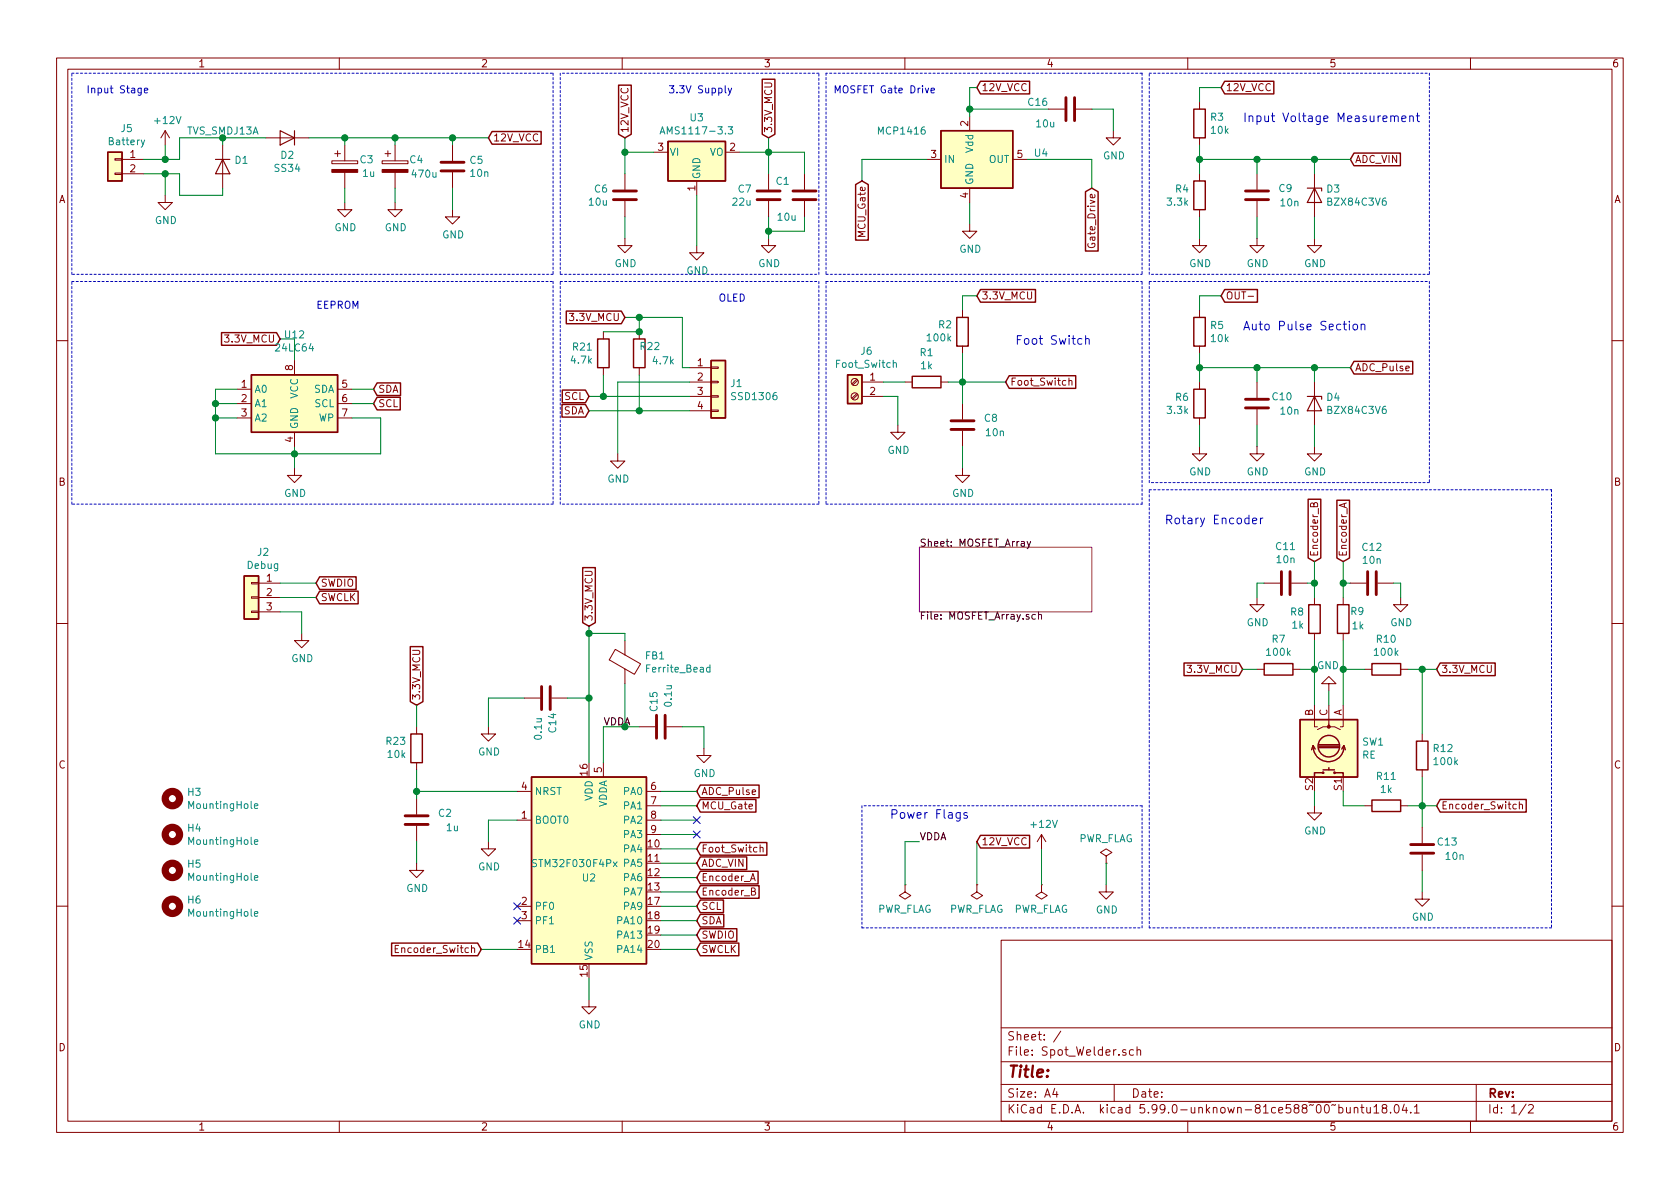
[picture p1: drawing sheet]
EESchema Schematic File Version 5
EELAYER 30 0
EELAYER END
$Descr A4 11693 8268
encoding utf-8
Sheet 1 2
Title ""
Date ""
Rev ""
Comp ""
Comment1 ""
Comment2 ""
Comment3 ""
Comment4 ""
Comment5 ""
Comment6 ""
Comment7 ""
Comment8 ""
Comment9 ""
$EndDescr
$Comp
L MCU_ST_STM32F0:STM32F030F4Px U2
U 1 1
P 4100 6000
F 0 "U2" H 4100 5900 50  0000 C CNN
F 1 "STM32F030F4Px" H 4000 6000 50  0000 C CNN
F 2 "Package_SO:TSSOP-20_4.4x6.5mm_P0.65mm" H 3700 5300 50  0001 R CNN
F 3 "http://www.st.com/st-web-ui/static/active/en/resource/technical/document/datasheet/DM00088500.pdf" H 4100 6000 50  0001 C CNN
	1    4100 6000
	1    0    0    -1  
$EndComp
$Comp
L Connector_Generic:Conn_01x02 J5
U 1 1
P 800 1100
F 0 "J5" H 718 1317 50  0000 C CNN
F 1 "Battery" H 718 1226 50  0000 C CNN
F 2 "Connector_Molex:Molex_KK-254_AE-6410-02A_1x02_P2.54mm_Vertical" H 800 1100 50  0001 C CNN
F 3 "~" H 800 1100 50  0001 C CNN
	1    800  1100
	-1   0    0    -1  
$EndComp
$Comp
L power:GND #PWR02
U 1 1
P 1150 1350
F 0 "#PWR02" H 1150 1100 50  0001 C CNN
F 1 "GND" H 1155 1177 50  0000 C CNN
F 2 "" H 1150 1350 50  0001 C CNN
F 3 "" H 1150 1350 50  0001 C CNN
	1    1150 1350
	1    0    0    -1  
$EndComp
Wire Wire Line
	1150 1350 1150 1200
Wire Wire Line
	1150 1200 1000 1200
$Comp
L power:+12V #PWR01
U 1 1
P 1150 1000
F 0 "#PWR01" H 1150 850 50  0001 C CNN
F 1 "+12V" H 1165 1173 50  0000 C CNN
F 2 "" H 1150 1000 50  0001 C CNN
F 3 "" H 1150 1000 50  0001 C CNN
	1    1150 1000
	1    0    0    -1  
$EndComp
Wire Wire Line
	1150 1000 1150 1100
Wire Wire Line
	1150 1100 1000 1100
$Comp
L Device:D D1
U 1 1
P 1550 1150
F 0 "D1" V 1504 1229 50  0000 L CNN
F 1 "TVS_SMDJ13A" V 1300 900 50  0000 L CNN
F 2 "Diode_SMD:D_SMC" H 1550 1150 50  0001 C CNN
F 3 "~" H 1550 1150 50  0001 C CNN
	1    1550 1150
	0    1    1    0   
$EndComp
Wire Wire Line
	1550 1000 1550 950 
Wire Wire Line
	1550 950  1250 950 
Wire Wire Line
	1250 950  1250 1100
Wire Wire Line
	1250 1100 1150 1100
Connection ~ 1150 1100
Wire Wire Line
	1550 1300 1550 1350
Wire Wire Line
	1550 1350 1250 1350
Wire Wire Line
	1250 1350 1250 1200
Wire Wire Line
	1250 1200 1150 1200
Connection ~ 1150 1200
$Comp
L Device:D D2
U 1 1
P 2000 950
F 0 "D2" H 2000 1074 50  0000 C CNN
F 1 "SS34" H 2000 1165 50  0000 C CNN
F 2 "Diode_SMD:D_SMA" H 2000 950 50  0001 C CNN
F 3 "~" H 2000 950 50  0001 C CNN
	1    2000 950 
	-1   0    0    1   
$EndComp
Wire Wire Line
	1850 950  1550 950 
Connection ~ 1550 950 
$Comp
L Device:CP C3
U 1 1
P 2400 1150
F 0 "C3" H 2500 1200 50  0000 L CNN
F 1 "1u" H 2518 1105 50  0000 L CNN
F 2 "Capacitor_SMD:C_0603_1608Metric" H 2438 1000 50  0001 C CNN
F 3 "~" H 2400 1150 50  0001 C CNN
	1    2400 1150
	1    0    0    -1  
$EndComp
$Comp
L Device:CP C4
U 1 1
P 2750 1150
F 0 "C4" H 2950 1200 50  0000 R CNN
F 1 "470u" H 3050 1100 50  0000 R CNN
F 2 "Capacitor_THT:CP_Radial_D10.0mm_P5.00mm" H 2788 1000 50  0001 C CNN
F 3 "~" H 2750 1150 50  0001 C CNN
	1    2750 1150
	1    0    0    -1  
$EndComp
Wire Wire Line
	2400 1000 2400 950 
Wire Wire Line
	2400 950  2150 950 
Wire Wire Line
	2750 1000 2750 950 
Wire Wire Line
	2750 950  2400 950 
Connection ~ 2400 950 
$Comp
L power:GND #PWR03
U 1 1
P 2400 1400
F 0 "#PWR03" H 2400 1150 50  0001 C CNN
F 1 "GND" H 2405 1227 50  0000 C CNN
F 2 "" H 2400 1400 50  0001 C CNN
F 3 "" H 2400 1400 50  0001 C CNN
	1    2400 1400
	1    0    0    -1  
$EndComp
$Comp
L power:GND #PWR04
U 1 1
P 2750 1400
F 0 "#PWR04" H 2750 1150 50  0001 C CNN
F 1 "GND" H 2755 1227 50  0000 C CNN
F 2 "" H 2750 1400 50  0001 C CNN
F 3 "" H 2750 1400 50  0001 C CNN
	1    2750 1400
	1    0    0    -1  
$EndComp
Wire Wire Line
	2750 1400 2750 1300
Wire Wire Line
	2400 1300 2400 1400
Text GLabel 3400 950  2    50   Input ~ 0
12V_VCC
Wire Wire Line
	3400 950  3150 950 
Connection ~ 2750 950 
$Comp
L Device:C C5
U 1 1
P 3150 1150
F 0 "C5" H 3265 1196 50  0000 L CNN
F 1 "10n" H 3265 1105 50  0000 L CNN
F 2 "Capacitor_SMD:C_0603_1608Metric" H 3188 1000 50  0001 C CNN
F 3 "~" H 3150 1150 50  0001 C CNN
	1    3150 1150
	1    0    0    -1  
$EndComp
$Comp
L power:GND #PWR05
U 1 1
P 3150 1450
F 0 "#PWR05" H 3150 1200 50  0001 C CNN
F 1 "GND" H 3155 1277 50  0000 C CNN
F 2 "" H 3150 1450 50  0001 C CNN
F 3 "" H 3150 1450 50  0001 C CNN
	1    3150 1450
	1    0    0    -1  
$EndComp
Wire Wire Line
	3150 1450 3150 1300
Wire Wire Line
	3150 1000 3150 950 
Connection ~ 3150 950 
Wire Wire Line
	3150 950  2750 950 
Wire Notes Line
	500  500  3850 500 
Wire Notes Line
	3850 500  3850 1900
Wire Notes Line
	3850 1900 500  1900
Wire Notes Line
	500  1900 500  500 
$Comp
L Regulator_Linear:AMS1117-3.3 U3
U 1 1
P 4850 1050
F 0 "U3" H 4850 1292 50  0000 C CNN
F 1 "AMS1117-3.3" H 4850 1201 50  0000 C CNN
F 2 "Package_TO_SOT_SMD:SOT-223-3_TabPin2" H 4850 1250 50  0001 C CNN
F 3 "http://www.advanced-monolithic.com/pdf/ds1117.pdf" H 4950 800 50  0001 C CNN
	1    4850 1050
	1    0    0    -1  
$EndComp
$Comp
L Device:C C6
U 1 1
P 4350 1350
F 0 "C6" H 4236 1396 50  0000 R CNN
F 1 "10u" H 4236 1305 50  0000 R CNN
F 2 "Capacitor_SMD:C_0805_2012Metric" H 4388 1200 50  0001 C CNN
F 3 "~" H 4350 1350 50  0001 C CNN
	1    4350 1350
	1    0    0    -1  
$EndComp
$Comp
L Device:C C7
U 1 1
P 5350 1350
F 0 "C7" H 5236 1396 50  0000 R CNN
F 1 "22u" H 5236 1305 50  0000 R CNN
F 2 "Capacitor_SMD:C_0805_2012Metric" H 5388 1200 50  0001 C CNN
F 3 "~" H 5350 1350 50  0001 C CNN
	1    5350 1350
	1    0    0    -1  
$EndComp
Wire Wire Line
	4350 1200 4350 1050
Wire Wire Line
	4350 1050 4550 1050
Wire Wire Line
	5350 1200 5350 1050
Wire Wire Line
	5350 1050 5150 1050
$Comp
L power:GND #PWR06
U 1 1
P 4350 1650
F 0 "#PWR06" H 4350 1400 50  0001 C CNN
F 1 "GND" H 4355 1477 50  0000 C CNN
F 2 "" H 4350 1650 50  0001 C CNN
F 3 "" H 4350 1650 50  0001 C CNN
	1    4350 1650
	1    0    0    -1  
$EndComp
$Comp
L power:GND #PWR07
U 1 1
P 5350 1650
F 0 "#PWR07" H 5350 1400 50  0001 C CNN
F 1 "GND" H 5355 1477 50  0000 C CNN
F 2 "" H 5350 1650 50  0001 C CNN
F 3 "" H 5350 1650 50  0001 C CNN
	1    5350 1650
	1    0    0    -1  
$EndComp
Wire Wire Line
	4350 1500 4350 1650
Wire Wire Line
	5350 1650 5350 1600
Text GLabel 4350 950  1    50   Input ~ 0
12V_VCC
Wire Wire Line
	4350 950  4350 1050
Connection ~ 4350 1050
Text GLabel 5350 950  1    50   Input ~ 0
3.3V_MCU
Wire Wire Line
	5350 950  5350 1050
Connection ~ 5350 1050
Wire Notes Line
	3900 500  3900 1900
Wire Notes Line
	3900 1900 5700 1900
Wire Notes Line
	5700 1900 5700 500 
Wire Notes Line
	5700 500  3900 500 
$Comp
L power:GND #PWR010
U 1 1
P 6750 1550
F 0 "#PWR010" H 6750 1300 50  0001 C CNN
F 1 "GND" H 6755 1377 50  0000 C CNN
F 2 "" H 6750 1550 50  0001 C CNN
F 3 "" H 6750 1550 50  0001 C CNN
	1    6750 1550
	1    0    0    -1  
$EndComp
Wire Wire Line
	6750 1400 6750 1550
Wire Notes Line
	5750 500  5750 1900
Text GLabel 6000 1250 3    50   Input ~ 0
MCU_Gate
Wire Wire Line
	6000 1250 6000 1100
Wire Notes Line
	7950 500  7950 1900
Wire Notes Line
	5750 1900 7950 1900
Text Notes 600  650  0    50   ~ 0
Input Stage
Text Notes 4650 650  0    50   ~ 0
3.3V Supply
Text Notes 5800 650  0    50   ~ 0
MOSFET Gate Drive
$Comp
L Device:R R3
U 1 1
P 8350 850
F 0 "R3" H 8420 896 50  0000 L CNN
F 1 "10k" H 8420 805 50  0000 L CNN
F 2 "Resistor_SMD:R_0603_1608Metric" V 8280 850 50  0001 C CNN
F 3 "~" H 8350 850 50  0001 C CNN
	1    8350 850 
	1    0    0    -1  
$EndComp
$Comp
L Device:R R4
U 1 1
P 8350 1350
F 0 "R4" H 8280 1396 50  0000 R CNN
F 1 "3.3k" H 8280 1305 50  0000 R CNN
F 2 "Resistor_SMD:R_0603_1608Metric" V 8280 1350 50  0001 C CNN
F 3 "~" H 8350 1350 50  0001 C CNN
	1    8350 1350
	1    0    0    -1  
$EndComp
Wire Wire Line
	8350 1000 8350 1100
$Comp
L Device:C C9
U 1 1
P 8750 1350
F 0 "C9" H 9000 1400 50  0000 R CNN
F 1 "10n" H 9050 1300 50  0000 R CNN
F 2 "Capacitor_SMD:C_0603_1608Metric" H 8788 1200 50  0001 C CNN
F 3 "~" H 8750 1350 50  0001 C CNN
	1    8750 1350
	1    0    0    -1  
$EndComp
$Comp
L power:GND #PWR011
U 1 1
P 8350 1650
F 0 "#PWR011" H 8350 1400 50  0001 C CNN
F 1 "GND" H 8355 1477 50  0000 C CNN
F 2 "" H 8350 1650 50  0001 C CNN
F 3 "" H 8350 1650 50  0001 C CNN
	1    8350 1650
	1    0    0    -1  
$EndComp
Text GLabel 8500 600  2    50   Input ~ 0
12V_VCC
Wire Wire Line
	8500 600  8350 600 
Wire Wire Line
	8350 600  8350 700 
Wire Wire Line
	8350 1500 8350 1650
$Comp
L power:GND #PWR013
U 1 1
P 8750 1650
F 0 "#PWR013" H 8750 1400 50  0001 C CNN
F 1 "GND" H 8755 1477 50  0000 C CNN
F 2 "" H 8750 1650 50  0001 C CNN
F 3 "" H 8750 1650 50  0001 C CNN
	1    8750 1650
	1    0    0    -1  
$EndComp
Wire Wire Line
	8750 1650 8750 1500
Wire Wire Line
	8750 1200 8750 1100
Wire Wire Line
	8750 1100 8350 1100
Connection ~ 8350 1100
Wire Wire Line
	8350 1100 8350 1200
$Comp
L Diode:BZX84Cxx D3
U 1 1
P 9150 1350
AR Path="/5D6615FB" Ref="D3"  Part="1" 
AR Path="/5CC51090/5D6615FB" Ref="D?"  Part="1" 
AR Path="/5CC9490C/5D6615FB" Ref="D?"  Part="1" 
AR Path="/5CC41C15/5D6615FB" Ref="D?"  Part="1" 
F 0 "D3" V 9104 1429 50  0000 L CNN
F 1 "BZX84C3V6" V 9195 1429 50  0000 L CNN
F 2 "Diode_SMD:D_SOT-23_ANK" H 9150 1175 50  0001 C CNN
F 3 "https://diotec.com/tl_files/diotec/files/pdf/datasheets/bzx84c2v4.pdf" H 9150 1350 50  0001 C CNN
	1    9150 1350
	0    1    1    0   
$EndComp
$Comp
L power:GND #PWR016
U 1 1
P 9150 1650
F 0 "#PWR016" H 9150 1400 50  0001 C CNN
F 1 "GND" H 9155 1477 50  0000 C CNN
F 2 "" H 9150 1650 50  0001 C CNN
F 3 "" H 9150 1650 50  0001 C CNN
	1    9150 1650
	1    0    0    -1  
$EndComp
Wire Wire Line
	9150 1650 9150 1500
Wire Wire Line
	9150 1200 9150 1100
Wire Wire Line
	9150 1100 8750 1100
Connection ~ 8750 1100
Text Notes 8650 850  0    60   ~ 0
Input Voltage Measurement
Text GLabel 9400 1100 2    50   Input ~ 0
ADC_VIN
Wire Wire Line
	9400 1100 9150 1100
Connection ~ 9150 1100
Wire Notes Line
	9950 500  9950 1900
Wire Notes Line
	9950 1900 8000 1900
Wire Notes Line
	8000 1900 8000 500 
Wire Notes Line
	8000 500  9950 500 
Wire Notes Line
	7950 500  5750 500 
Connection ~ 8350 2550
Wire Wire Line
	9150 2550 8750 2550
Wire Wire Line
	8750 2650 8750 2550
$Comp
L Device:R R5
U 1 1
P 8350 2300
F 0 "R5" H 8420 2346 50  0000 L CNN
F 1 "10k" H 8420 2255 50  0000 L CNN
F 2 "Resistor_SMD:R_0603_1608Metric" V 8280 2300 50  0001 C CNN
F 3 "~" H 8350 2300 50  0001 C CNN
	1    8350 2300
	1    0    0    -1  
$EndComp
Connection ~ 9150 2550
Wire Notes Line
	9950 3350 8000 3350
$Comp
L Device:R R6
U 1 1
P 8350 2800
F 0 "R6" H 8280 2846 50  0000 R CNN
F 1 "3.3k" H 8280 2755 50  0000 R CNN
F 2 "Resistor_SMD:R_0603_1608Metric" V 8280 2800 50  0001 C CNN
F 3 "~" H 8350 2800 50  0001 C CNN
	1    8350 2800
	1    0    0    -1  
$EndComp
Wire Wire Line
	8750 3100 8750 2950
Text GLabel 8500 2050 2    50   Input ~ 0
OUT-
$Comp
L power:GND #PWR017
U 1 1
P 9150 3100
F 0 "#PWR017" H 9150 2850 50  0001 C CNN
F 1 "GND" H 9155 2927 50  0000 C CNN
F 2 "" H 9150 3100 50  0001 C CNN
F 3 "" H 9150 3100 50  0001 C CNN
	1    9150 3100
	1    0    0    -1  
$EndComp
Connection ~ 8750 2550
Wire Notes Line
	8000 1950 9950 1950
$Comp
L power:GND #PWR014
U 1 1
P 8750 3100
F 0 "#PWR014" H 8750 2850 50  0001 C CNN
F 1 "GND" H 8755 2927 50  0000 C CNN
F 2 "" H 8750 3100 50  0001 C CNN
F 3 "" H 8750 3100 50  0001 C CNN
	1    8750 3100
	1    0    0    -1  
$EndComp
Wire Notes Line
	8000 3350 8000 1950
Wire Wire Line
	9150 2650 9150 2550
$Comp
L power:GND #PWR012
U 1 1
P 8350 3100
F 0 "#PWR012" H 8350 2850 50  0001 C CNN
F 1 "GND" H 8355 2927 50  0000 C CNN
F 2 "" H 8350 3100 50  0001 C CNN
F 3 "" H 8350 3100 50  0001 C CNN
	1    8350 3100
	1    0    0    -1  
$EndComp
$Comp
L Diode:BZX84Cxx D4
U 1 1
P 9150 2800
AR Path="/5D66CEA4" Ref="D4"  Part="1" 
AR Path="/5CC51090/5D66CEA4" Ref="D?"  Part="1" 
AR Path="/5CC9490C/5D66CEA4" Ref="D?"  Part="1" 
AR Path="/5CC41C15/5D66CEA4" Ref="D?"  Part="1" 
F 0 "D4" V 9104 2879 50  0000 L CNN
F 1 "BZX84C3V6" V 9195 2879 50  0000 L CNN
F 2 "Diode_SMD:D_SOT-23_ANK" H 9150 2625 50  0001 C CNN
F 3 "https://diotec.com/tl_files/diotec/files/pdf/datasheets/bzx84c2v4.pdf" H 9150 2800 50  0001 C CNN
	1    9150 2800
	0    1    1    0   
$EndComp
Wire Wire Line
	8350 2550 8350 2650
Wire Wire Line
	8500 2050 8350 2050
Wire Notes Line
	9950 1950 9950 3350
Wire Wire Line
	8750 2550 8350 2550
Wire Wire Line
	8350 2450 8350 2550
$Comp
L Device:C C10
U 1 1
P 8750 2800
F 0 "C10" H 9000 2850 50  0000 R CNN
F 1 "10n" H 9050 2750 50  0000 R CNN
F 2 "Capacitor_SMD:C_0603_1608Metric" H 8788 2650 50  0001 C CNN
F 3 "~" H 8750 2800 50  0001 C CNN
	1    8750 2800
	1    0    0    -1  
$EndComp
Wire Wire Line
	9150 3100 9150 2950
Wire Wire Line
	8350 2950 8350 3100
Text GLabel 9400 2550 2    50   Input ~ 0
ADC_Pulse
Wire Wire Line
	9400 2550 9150 2550
Text Notes 8650 2300 0    60   ~ 0
Auto Pulse Section
Wire Wire Line
	8350 2050 8350 2150
$Comp
L Connector:Screw_Terminal_01x02 J6
U 1 1
P 5950 2650
F 0 "J6" H 5868 2867 50  0000 C CNN
F 1 "Foot_Switch" H 5868 2776 50  0000 C CNN
F 2 "Connector_Molex:Molex_KK-254_AE-6410-02A_1x02_P2.54mm_Vertical" H 5950 2650 50  0001 C CNN
F 3 "~" H 5950 2650 50  0001 C CNN
	1    5950 2650
	-1   0    0    -1  
$EndComp
$Comp
L Device:R R1
U 1 1
P 6450 2650
F 0 "R1" V 6243 2650 50  0000 C CNN
F 1 "1k" V 6334 2650 50  0000 C CNN
F 2 "Resistor_SMD:R_0603_1608Metric" V 6380 2650 50  0001 C CNN
F 3 "~" H 6450 2650 50  0001 C CNN
	1    6450 2650
	0    1    1    0   
$EndComp
Wire Wire Line
	6150 2650 6300 2650
$Comp
L Device:R R2
U 1 1
P 6700 2300
F 0 "R2" H 6769 2254 50  0000 L CNN
F 1 "100k" H 6769 2345 50  0000 L CNN
F 2 "Resistor_SMD:R_0603_1608Metric" V 6630 2300 50  0001 C CNN
F 3 "~" H 6700 2300 50  0001 C CNN
	1    6700 2300
	-1   0    0    1   
$EndComp
Text GLabel 6800 2050 2    50   Input ~ 0
3.3V_MCU
Wire Wire Line
	6800 2050 6700 2050
Wire Wire Line
	6700 2050 6700 2150
$Comp
L Device:C C8
U 1 1
P 6700 2950
F 0 "C8" H 6950 3000 50  0000 R CNN
F 1 "10n" H 7000 2900 50  0000 R CNN
F 2 "Capacitor_SMD:C_0603_1608Metric" H 6738 2800 50  0001 C CNN
F 3 "~" H 6700 2950 50  0001 C CNN
	1    6700 2950
	1    0    0    -1  
$EndComp
Wire Wire Line
	6700 2800 6700 2650
Wire Wire Line
	6700 2650 6600 2650
Wire Wire Line
	6700 2450 6700 2650
Connection ~ 6700 2650
$Comp
L power:GND #PWR08
U 1 1
P 6250 2950
F 0 "#PWR08" H 6250 2700 50  0001 C CNN
F 1 "GND" H 6255 2777 50  0000 C CNN
F 2 "" H 6250 2950 50  0001 C CNN
F 3 "" H 6250 2950 50  0001 C CNN
	1    6250 2950
	1    0    0    -1  
$EndComp
Wire Wire Line
	6250 2950 6250 2750
Wire Wire Line
	6250 2750 6150 2750
$Comp
L power:GND #PWR09
U 1 1
P 6700 3250
F 0 "#PWR09" H 6700 3000 50  0001 C CNN
F 1 "GND" H 6705 3077 50  0000 C CNN
F 2 "" H 6700 3250 50  0001 C CNN
F 3 "" H 6700 3250 50  0001 C CNN
	1    6700 3250
	1    0    0    -1  
$EndComp
Wire Wire Line
	6700 3250 6700 3100
Text GLabel 7000 2650 2    50   Input ~ 0
Foot_Switch
Wire Wire Line
	7000 2650 6700 2650
Wire Notes Line
	5750 1950 5750 3500
Wire Notes Line
	5750 3500 7950 3500
Wire Notes Line
	7950 3500 7950 1950
Wire Notes Line
	5750 1950 7950 1950
Text Notes 8800 3650 2    60   ~ 0
Rotary Encoder
Text Notes 7600 2400 2    60   ~ 0
Foot Switch
$Comp
L Device:Rotary_Encoder_Switch SW1
U 1 1
P 9250 5200
F 0 "SW1" V 9204 5430 50  0000 L CNN
F 1 "RE" V 9295 5430 50  0000 L CNN
F 2 "Rotary_Encoder:RotaryEncoder_Alps_EC12E-Switch_Vertical_H20mm_CircularMountingHoles" H 9100 5360 50  0001 C CNN
F 3 "~" H 9250 5460 50  0001 C CNN
	1    9250 5200
	0    1    1    0   
$EndComp
Text GLabel 10000 4650 2    50   Input ~ 0
3.3V_MCU
Text GLabel 8650 4650 0    50   Input ~ 0
3.3V_MCU
$Comp
L Device:R R7
U 1 1
P 8900 4650
F 0 "R7" V 9107 4650 50  0000 C CNN
F 1 "100k" V 9016 4650 50  0000 C CNN
F 2 "Resistor_SMD:R_0603_1608Metric" V 8830 4650 50  0001 C CNN
F 3 "~" H 8900 4650 50  0001 C CNN
	1    8900 4650
	0    -1   -1   0   
$EndComp
$Comp
L Device:R R10
U 1 1
P 9650 4650
F 0 "R10" V 9857 4650 50  0000 C CNN
F 1 "100k" V 9766 4650 50  0000 C CNN
F 2 "Resistor_SMD:R_0603_1608Metric" V 9580 4650 50  0001 C CNN
F 3 "~" H 9650 4650 50  0001 C CNN
	1    9650 4650
	0    -1   -1   0   
$EndComp
Wire Wire Line
	9050 4650 9150 4650
Wire Wire Line
	9150 4650 9150 4900
Wire Wire Line
	9500 4650 9350 4650
Wire Wire Line
	9350 4650 9350 4900
Wire Wire Line
	8650 4650 8750 4650
$Comp
L power:GND #PWR019
U 1 1
P 9250 4800
F 0 "#PWR019" H 9250 4550 50  0001 C CNN
F 1 "GND" H 9255 4627 50  0000 C CNN
F 2 "" H 9250 4800 50  0001 C CNN
F 3 "" H 9250 4800 50  0001 C CNN
	1    9250 4800
	-1   0    0    1   
$EndComp
Wire Wire Line
	9250 4800 9250 4900
$Comp
L power:GND #PWR018
U 1 1
P 9150 5600
F 0 "#PWR018" H 9150 5350 50  0001 C CNN
F 1 "GND" H 9155 5427 50  0000 C CNN
F 2 "" H 9150 5600 50  0001 C CNN
F 3 "" H 9150 5600 50  0001 C CNN
	1    9150 5600
	1    0    0    -1  
$EndComp
Wire Wire Line
	9150 5600 9150 5500
$Comp
L power:GND #PWR021
U 1 1
P 9900 6200
F 0 "#PWR021" H 9900 5950 50  0001 C CNN
F 1 "GND" H 9905 6027 50  0000 C CNN
F 2 "" H 9900 6200 50  0001 C CNN
F 3 "" H 9900 6200 50  0001 C CNN
	1    9900 6200
	1    0    0    -1  
$EndComp
Wire Wire Line
	9900 6200 9900 6050
Wire Wire Line
	9900 5750 9900 5600
Wire Wire Line
	9900 5400 9900 5600
Connection ~ 9900 5600
Wire Wire Line
	9350 5600 9500 5600
Text GLabel 10000 5600 2    50   Input ~ 0
Encoder_Switch
$Comp
L Device:C C13
U 1 1
P 9900 5900
F 0 "C13" H 10150 5950 50  0000 R CNN
F 1 "10n" H 10200 5850 50  0000 R CNN
F 2 "Capacitor_SMD:C_0603_1608Metric" H 9938 5750 50  0001 C CNN
F 3 "~" H 9900 5900 50  0001 C CNN
	1    9900 5900
	1    0    0    -1  
$EndComp
$Comp
L Device:R R11
U 1 1
P 9650 5600
F 0 "R11" V 9443 5600 50  0000 C CNN
F 1 "1k" V 9534 5600 50  0000 C CNN
F 2 "Resistor_SMD:R_0603_1608Metric" V 9580 5600 50  0001 C CNN
F 3 "~" H 9650 5600 50  0001 C CNN
	1    9650 5600
	0    1    1    0   
$EndComp
Wire Wire Line
	10000 5600 9900 5600
Wire Wire Line
	9900 5600 9800 5600
$Comp
L Device:R R12
U 1 1
P 9900 5250
F 0 "R12" H 9830 5204 50  0000 R CNN
F 1 "100k" H 9830 5295 50  0000 R CNN
F 2 "Resistor_SMD:R_0603_1608Metric" V 9830 5250 50  0001 C CNN
F 3 "~" H 9900 5250 50  0001 C CNN
	1    9900 5250
	-1   0    0    1   
$EndComp
Wire Wire Line
	9350 5500 9350 5600
Wire Wire Line
	9800 4650 9900 4650
Wire Wire Line
	9900 4650 9900 5100
Connection ~ 9900 4650
Wire Wire Line
	9900 4650 10000 4650
$Comp
L Device:R R9
U 1 1
P 9350 4300
F 0 "R9" H 9200 4250 50  0000 L CNN
F 1 "1k" H 9200 4350 50  0000 L CNN
F 2 "Resistor_SMD:R_0603_1608Metric" V 9280 4300 50  0001 C CNN
F 3 "~" H 9350 4300 50  0001 C CNN
	1    9350 4300
	-1   0    0    1   
$EndComp
$Comp
L Device:R R8
U 1 1
P 9150 4300
F 0 "R8" H 9219 4254 50  0000 L CNN
F 1 "1k" H 9219 4345 50  0000 L CNN
F 2 "Resistor_SMD:R_0603_1608Metric" V 9080 4300 50  0001 C CNN
F 3 "~" H 9150 4300 50  0001 C CNN
	1    9150 4300
	-1   0    0    1   
$EndComp
Wire Wire Line
	9150 4450 9150 4650
Connection ~ 9150 4650
Wire Wire Line
	9350 4450 9350 4650
Connection ~ 9350 4650
$Comp
L Device:C C11
U 1 1
P 8950 4050
F 0 "C11" V 9202 4050 50  0000 C CNN
F 1 "10n" V 9111 4050 50  0000 C CNN
F 2 "Capacitor_SMD:C_0603_1608Metric" H 8988 3900 50  0001 C CNN
F 3 "~" H 8950 4050 50  0001 C CNN
	1    8950 4050
	0    -1   -1   0   
$EndComp
$Comp
L Device:C C12
U 1 1
P 9550 4050
F 0 "C12" V 9298 4050 50  0000 C CNN
F 1 "10n" V 9389 4050 50  0000 C CNN
F 2 "Capacitor_SMD:C_0603_1608Metric" H 9588 3900 50  0001 C CNN
F 3 "~" H 9550 4050 50  0001 C CNN
	1    9550 4050
	0    1    1    0   
$EndComp
Wire Wire Line
	9100 4050 9150 4050
Wire Wire Line
	9150 4050 9150 4150
Wire Wire Line
	9350 4150 9350 4050
Wire Wire Line
	9350 4050 9400 4050
$Comp
L power:GND #PWR020
U 1 1
P 9750 4150
F 0 "#PWR020" H 9750 3900 50  0001 C CNN
F 1 "GND" H 9755 3977 50  0000 C CNN
F 2 "" H 9750 4150 50  0001 C CNN
F 3 "" H 9750 4150 50  0001 C CNN
	1    9750 4150
	1    0    0    -1  
$EndComp
$Comp
L power:GND #PWR015
U 1 1
P 8750 4150
F 0 "#PWR015" H 8750 3900 50  0001 C CNN
F 1 "GND" H 8755 3977 50  0000 C CNN
F 2 "" H 8750 4150 50  0001 C CNN
F 3 "" H 8750 4150 50  0001 C CNN
	1    8750 4150
	1    0    0    -1  
$EndComp
Wire Wire Line
	9700 4050 9750 4050
Wire Wire Line
	9750 4050 9750 4150
Wire Wire Line
	8800 4050 8750 4050
Wire Wire Line
	8750 4050 8750 4150
Text GLabel 9150 3900 1    50   Input ~ 0
Encoder_B
Text GLabel 9350 3900 1    50   Input ~ 0
Encoder_A
Wire Wire Line
	9350 3900 9350 4050
Connection ~ 9350 4050
Wire Wire Line
	9150 3900 9150 4050
Connection ~ 9150 4050
Wire Notes Line
	8000 3400 10800 3400
Wire Notes Line
	10800 3400 10800 6450
Wire Notes Line
	10800 6450 8000 6450
Wire Notes Line
	8000 6450 8000 3400
$Comp
L Connector_Generic:Conn_01x04 J1
U 1 1
P 5000 2650
F 0 "J1" H 5080 2642 50  0000 L CNN
F 1 "SSD1306" H 5080 2551 50  0000 L CNN
F 2 "Connector_Molex:Molex_KK-254_AE-6410-04A_1x04_P2.54mm_Vertical" H 5000 2650 50  0001 C CNN
F 3 "~" H 5000 2650 50  0001 C CNN
	1    5000 2650
	1    0    0    -1  
$EndComp
Text GLabel 4100 2850 0    50   Input ~ 0
SDA
Wire Wire Line
	4100 2850 4450 2850
Wire Notes Line
	5700 1950 5700 3500
Wire Notes Line
	5700 3500 3900 3500
Wire Notes Line
	3900 3500 3900 1950
Wire Notes Line
	3900 1950 5700 1950
Text GLabel 7600 1300 3    50   Input ~ 0
Gate_Drive
Wire Wire Line
	7600 1300 7600 1100
$Sheet
S 6400 3800 1200 450 
U 5D9E2BB1
F0 "MOSFET_Array" 50
F1 "MOSFET_Array.sch" 50
$EndSheet
$Comp
L power:GND #PWR0105
U 1 1
P 4850 1700
F 0 "#PWR0105" H 4850 1450 50  0001 C CNN
F 1 "GND" H 4855 1527 50  0000 C CNN
F 2 "" H 4850 1700 50  0001 C CNN
F 3 "" H 4850 1700 50  0001 C CNN
	1    4850 1700
	1    0    0    -1  
$EndComp
Wire Wire Line
	4850 1700 4850 1350
$Comp
L Mechanical:MountingHole H3
U 1 1
P 1200 5550
F 0 "H3" H 1300 5596 50  0000 L CNN
F 1 "MountingHole" H 1300 5505 50  0000 L CNN
F 2 "MountingHole:MountingHole_2.5mm" H 1200 5550 50  0001 C CNN
F 3 "~" H 1200 5550 50  0001 C CNN
	1    1200 5550
	1    0    0    -1  
$EndComp
$Comp
L Mechanical:MountingHole H4
U 1 1
P 1200 5800
F 0 "H4" H 1300 5846 50  0000 L CNN
F 1 "MountingHole" H 1300 5755 50  0000 L CNN
F 2 "MountingHole:MountingHole_2.5mm" H 1200 5800 50  0001 C CNN
F 3 "~" H 1200 5800 50  0001 C CNN
	1    1200 5800
	1    0    0    -1  
$EndComp
$Comp
L Mechanical:MountingHole H5
U 1 1
P 1200 6050
F 0 "H5" H 1300 6096 50  0000 L CNN
F 1 "MountingHole" H 1300 6005 50  0000 L CNN
F 2 "MountingHole:MountingHole_2.5mm" H 1200 6050 50  0001 C CNN
F 3 "~" H 1200 6050 50  0001 C CNN
	1    1200 6050
	1    0    0    -1  
$EndComp
$Comp
L Mechanical:MountingHole H6
U 1 1
P 1200 6300
F 0 "H6" H 1300 6346 50  0000 L CNN
F 1 "MountingHole" H 1300 6255 50  0000 L CNN
F 2 "MountingHole:MountingHole_2.5mm" H 1200 6300 50  0001 C CNN
F 3 "~" H 1200 6300 50  0001 C CNN
	1    1200 6300
	1    0    0    -1  
$EndComp
$Comp
L Device:C C1
U 1 1
P 5600 1350
F 0 "C1" H 5500 1450 50  0000 R CNN
F 1 "10u" H 5550 1200 50  0000 R CNN
F 2 "Capacitor_SMD:C_0805_2012Metric" H 5638 1200 50  0001 C CNN
F 3 "~" H 5600 1350 50  0001 C CNN
	1    5600 1350
	1    0    0    -1  
$EndComp
Wire Wire Line
	5600 1200 5600 1050
Wire Wire Line
	5600 1050 5350 1050
Wire Wire Line
	5600 1500 5600 1600
Wire Wire Line
	5600 1600 5350 1600
Connection ~ 5350 1600
Wire Wire Line
	5350 1600 5350 1500
Wire Wire Line
	4100 2750 4200 2750
Text GLabel 4100 2750 0    50   Input ~ 0
SCL
Wire Wire Line
	4300 2650 4800 2650
Wire Wire Line
	4300 3150 4300 2650
$Comp
L power:GND #PWR0101
U 1 1
P 4300 3150
F 0 "#PWR0101" H 4300 2900 50  0001 C CNN
F 1 "GND" H 4305 2977 50  0000 C CNN
F 2 "" H 4300 3150 50  0001 C CNN
F 3 "" H 4300 3150 50  0001 C CNN
	1    4300 3150
	1    0    0    -1  
$EndComp
Wire Wire Line
	4750 2550 4800 2550
Wire Wire Line
	4750 2200 4750 2550
Wire Wire Line
	4350 2200 4450 2200
Text GLabel 4350 2200 0    50   Input ~ 0
3.3V_MCU
$Comp
L Device:R R21
U 1 1
P 4200 2450
F 0 "R21" H 4130 2496 50  0000 R CNN
F 1 "4.7k" H 4130 2405 50  0000 R CNN
F 2 "Resistor_SMD:R_0603_1608Metric" V 4130 2450 50  0001 C CNN
F 3 "~" H 4200 2450 50  0001 C CNN
	1    4200 2450
	1    0    0    -1  
$EndComp
$Comp
L Device:R R22
U 1 1
P 4450 2450
F 0 "R22" H 4600 2500 50  0000 R CNN
F 1 "4.7k" H 4700 2400 50  0000 R CNN
F 2 "Resistor_SMD:R_0603_1608Metric" V 4380 2450 50  0001 C CNN
F 3 "~" H 4450 2450 50  0001 C CNN
	1    4450 2450
	1    0    0    -1  
$EndComp
Wire Wire Line
	4200 2600 4200 2750
Connection ~ 4200 2750
Wire Wire Line
	4200 2750 4800 2750
Wire Wire Line
	4450 2600 4450 2850
Connection ~ 4450 2850
Wire Wire Line
	4450 2850 4800 2850
Wire Wire Line
	4450 2300 4200 2300
Wire Wire Line
	4450 2300 4450 2200
Connection ~ 4450 2300
Connection ~ 4450 2200
Wire Wire Line
	4450 2200 4750 2200
Text GLabel 2600 2800 2    50   Input ~ 0
SCL
Text GLabel 2600 2700 2    50   Input ~ 0
SDA
$Comp
L power:GND #PWR0107
U 1 1
P 2050 3250
F 0 "#PWR0107" H 2050 3000 50  0001 C CNN
F 1 "GND" H 2055 3077 50  0000 C CNN
F 2 "" H 2050 3250 50  0001 C CNN
F 3 "" H 2050 3250 50  0001 C CNN
	1    2050 3250
	1    0    0    -1  
$EndComp
Wire Wire Line
	2050 3250 2050 3150
Text GLabel 1950 2350 0    50   Input ~ 0
3.3V_MCU
Wire Wire Line
	1950 2350 2050 2350
Wire Wire Line
	2050 2350 2050 2500
Wire Wire Line
	2600 2700 2450 2700
Wire Wire Line
	2600 2800 2450 2800
Wire Wire Line
	2450 2900 2650 2900
Wire Wire Line
	2650 2900 2650 3150
Wire Wire Line
	2650 3150 2050 3150
Connection ~ 2050 3150
Wire Wire Line
	2050 3150 2050 3100
Text Notes 5000 2100 0    50   ~ 0
OLED
Wire Notes Line
	3850 1950 3850 3500
Wire Notes Line
	3850 3500 500  3500
Wire Notes Line
	500  3500 500  1950
Wire Notes Line
	500  1950 3850 1950
Text Notes 2200 2150 0    50   ~ 0
EEPROM
$Comp
L power:GND #PWR0108
U 1 1
P 4100 6950
F 0 "#PWR0108" H 4100 6700 50  0001 C CNN
F 1 "GND" H 4105 6777 50  0000 C CNN
F 2 "" H 4100 6950 50  0001 C CNN
F 3 "" H 4100 6950 50  0001 C CNN
	1    4100 6950
	1    0    0    -1  
$EndComp
Wire Wire Line
	4100 6950 4100 6800
$Comp
L Device:C C14
U 1 1
P 3800 4850
F 0 "C14" H 4050 4900 50  0000 R CNN
F 1 "0.1u" H 4100 4800 50  0000 R CNN
F 2 "Capacitor_SMD:C_0603_1608Metric" H 3838 4700 50  0001 C CNN
F 3 "~" H 3800 4850 50  0001 C CNN
	1    3800 4850
	0    1    1    0   
$EndComp
$Comp
L Device:C C15
U 1 1
P 4600 5050
F 0 "C15" H 4850 5100 50  0000 R CNN
F 1 "0.1u" H 4900 5000 50  0000 R CNN
F 2 "Capacitor_SMD:C_0603_1608Metric" H 4638 4900 50  0001 C CNN
F 3 "~" H 4600 5050 50  0001 C CNN
	1    4600 5050
	0    -1   -1   0   
$EndComp
Text GLabel 4100 4350 1    50   Input ~ 0
3.3V_MCU
Wire Wire Line
	4100 4350 4100 4400
$Comp
L Device:Ferrite_Bead FB1
U 1 1
P 4350 4600
F 0 "FB1" H 4487 4646 50  0000 L CNN
F 1 "Ferrite_Bead" H 4487 4555 50  0000 L CNN
F 2 "Inductor_SMD:L_0603_1608Metric" V 4280 4600 50  0001 C CNN
F 3 "~" H 4350 4600 50  0001 C CNN
	1    4350 4600
	1    0    0    -1  
$EndComp
Wire Wire Line
	3950 4850 4100 4850
Connection ~ 4100 4850
Wire Wire Line
	4100 4850 4100 5300
Wire Wire Line
	4350 4750 4350 5050
Wire Wire Line
	4350 5050 4450 5050
Wire Wire Line
	4200 5300 4200 5050
Wire Wire Line
	4200 5050 4350 5050
Connection ~ 4350 5050
Wire Wire Line
	4350 4450 4350 4400
Wire Wire Line
	4350 4400 4100 4400
Connection ~ 4100 4400
Wire Wire Line
	4100 4400 4100 4850
$Comp
L power:GND #PWR0109
U 1 1
P 3400 5050
F 0 "#PWR0109" H 3400 4800 50  0001 C CNN
F 1 "GND" H 3405 4877 50  0000 C CNN
F 2 "" H 3400 5050 50  0001 C CNN
F 3 "" H 3400 5050 50  0001 C CNN
	1    3400 5050
	1    0    0    -1  
$EndComp
Wire Wire Line
	3400 5050 3400 4850
Wire Wire Line
	3400 4850 3650 4850
$Comp
L power:GND #PWR0110
U 1 1
P 4900 5200
F 0 "#PWR0110" H 4900 4950 50  0001 C CNN
F 1 "GND" H 4905 5027 50  0000 C CNN
F 2 "" H 4900 5200 50  0001 C CNN
F 3 "" H 4900 5200 50  0001 C CNN
	1    4900 5200
	1    0    0    -1  
$EndComp
Wire Wire Line
	4900 5200 4900 5050
Wire Wire Line
	4900 5050 4750 5050
$Comp
L power:GND #PWR0111
U 1 1
P 3400 5850
F 0 "#PWR0111" H 3400 5600 50  0001 C CNN
F 1 "GND" H 3405 5677 50  0000 C CNN
F 2 "" H 3400 5850 50  0001 C CNN
F 3 "" H 3400 5850 50  0001 C CNN
	1    3400 5850
	1    0    0    -1  
$EndComp
Wire Wire Line
	3400 5850 3400 5700
Wire Wire Line
	3400 5700 3600 5700
$Comp
L Device:C C2
U 1 1
P 2900 5700
F 0 "C2" H 3150 5750 50  0000 R CNN
F 1 "1u" H 3200 5650 50  0000 R CNN
F 2 "Capacitor_SMD:C_0603_1608Metric" H 2938 5550 50  0001 C CNN
F 3 "~" H 2900 5700 50  0001 C CNN
	1    2900 5700
	1    0    0    -1  
$EndComp
$Comp
L Device:R R23
U 1 1
P 2900 5200
F 0 "R23" H 2969 5154 50  0000 L CNN
F 1 "10k" H 2969 5245 50  0000 L CNN
F 2 "Resistor_SMD:R_0603_1608Metric" V 2830 5200 50  0001 C CNN
F 3 "~" H 2900 5200 50  0001 C CNN
	1    2900 5200
	-1   0    0    1   
$EndComp
Wire Wire Line
	2900 5350 2900 5500
Wire Wire Line
	3600 5500 2900 5500
Connection ~ 2900 5500
Wire Wire Line
	2900 5500 2900 5550
$Comp
L power:GND #PWR0112
U 1 1
P 2900 6000
F 0 "#PWR0112" H 2900 5750 50  0001 C CNN
F 1 "GND" H 2905 5827 50  0000 C CNN
F 2 "" H 2900 6000 50  0001 C CNN
F 3 "" H 2900 6000 50  0001 C CNN
	1    2900 6000
	1    0    0    -1  
$EndComp
Wire Wire Line
	2900 6000 2900 5850
Text GLabel 2900 4900 1    50   Input ~ 0
3.3V_MCU
Wire Wire Line
	2900 4900 2900 5050
Text GLabel 4850 6200 2    50   Input ~ 0
Encoder_B
Wire Wire Line
	4850 6000 4600 6000
Wire Wire Line
	4850 6100 4600 6100
Text GLabel 4850 6100 2    50   Input ~ 0
Encoder_A
Wire Wire Line
	4850 6200 4600 6200
Text GLabel 4850 5500 2    50   Input ~ 0
ADC_Pulse
Text GLabel 4850 6000 2    50   Input ~ 0
ADC_VIN
Wire Wire Line
	4850 5500 4600 5500
Wire Wire Line
	4600 5600 4850 5600
Text GLabel 4850 5600 2    50   Input ~ 0
MCU_Gate
Wire Wire Line
	3350 6600 3600 6600
Text GLabel 4850 5900 2    50   Input ~ 0
Foot_Switch
Wire Wire Line
	4850 5800 4600 5800
Text GLabel 4850 6400 2    50   Input ~ 0
SDA
Wire Wire Line
	4850 6400 4600 6400
Text GLabel 4850 6300 2    50   Input ~ 0
SCL
Wire Wire Line
	4850 6300 4600 6300
Text GLabel 4850 6500 2    50   Input ~ 0
SWDIO
Text GLabel 4850 6600 2    50   Input ~ 0
SWCLK
Wire Wire Line
	4850 6500 4600 6500
Wire Wire Line
	4850 6600 4600 6600
$Comp
L Connector_Generic:Conn_01x03 J2
U 1 1
P 1750 4150
F 0 "J2" H 1668 4467 50  0000 C CNN
F 1 "Debug" H 1668 4376 50  0000 C CNN
F 2 "Connector_PinSocket_2.54mm:PinSocket_1x03_P2.54mm_Vertical" H 1750 4150 50  0001 C CNN
F 3 "~" H 1750 4150 50  0001 C CNN
	1    1750 4150
	-1   0    0    -1  
$EndComp
Text GLabel 2200 4150 2    50   Input ~ 0
SWCLK
Text GLabel 2200 4050 2    50   Input ~ 0
SWDIO
Wire Wire Line
	2200 4050 1950 4050
Wire Wire Line
	2200 4150 1950 4150
$Comp
L power:GND #PWR0113
U 1 1
P 2100 4400
F 0 "#PWR0113" H 2100 4150 50  0001 C CNN
F 1 "GND" H 2105 4227 50  0000 C CNN
F 2 "" H 2100 4400 50  0001 C CNN
F 3 "" H 2100 4400 50  0001 C CNN
	1    2100 4400
	1    0    0    -1  
$EndComp
Wire Wire Line
	1950 4250 2100 4250
Wire Wire Line
	2100 4250 2100 4400
NoConn ~ 3600 6300
NoConn ~ 3600 6400
Text Label 4200 5050 0    50   ~ 0
VDDA
Wire Wire Line
	6800 6150 6800 5850
$Comp
L power:PWR_FLAG #FLG0103
U 1 1
P 6800 6150
F 0 "#FLG0103" H 6800 6225 50  0001 C CNN
F 1 "PWR_FLAG" H 6800 6323 50  0000 C CNN
F 2 "" H 6800 6150 50  0001 C CNN
F 3 "~" H 6800 6150 50  0001 C CNN
	1    6800 6150
	-1   0    0    1   
$EndComp
$Comp
L power:PWR_FLAG #FLG0101
U 1 1
P 7700 6000
F 0 "#FLG0101" H 7700 6075 50  0001 C CNN
F 1 "PWR_FLAG" H 7700 6173 50  0000 C CNN
F 2 "" H 7700 6000 50  0001 C CNN
F 3 "~" H 7700 6000 50  0001 C CNN
	1    7700 6000
	1    0    0    -1  
$EndComp
Wire Wire Line
	6300 5850 6400 5850
$Comp
L power:GND #PWR0114
U 1 1
P 7700 6150
F 0 "#PWR0114" H 7700 5900 50  0001 C CNN
F 1 "GND" H 7705 5977 50  0000 C CNN
F 2 "" H 7700 6150 50  0001 C CNN
F 3 "" H 7700 6150 50  0001 C CNN
	1    7700 6150
	1    0    0    -1  
$EndComp
Wire Wire Line
	7700 6150 7700 6000
$Comp
L power:PWR_FLAG #FLG0102
U 1 1
P 7250 6150
F 0 "#FLG0102" H 7250 6225 50  0001 C CNN
F 1 "PWR_FLAG" H 7250 6323 50  0000 C CNN
F 2 "" H 7250 6150 50  0001 C CNN
F 3 "~" H 7250 6150 50  0001 C CNN
	1    7250 6150
	-1   0    0    1   
$EndComp
Text Label 6400 5850 0    50   ~ 0
VDDA
Text GLabel 6800 5850 2    50   Input ~ 0
12V_VCC
Wire Wire Line
	7250 6150 7250 5900
$Comp
L power:PWR_FLAG #FLG0104
U 1 1
P 6300 6150
F 0 "#FLG0104" H 6300 6225 50  0001 C CNN
F 1 "PWR_FLAG" H 6300 6323 50  0000 C CNN
F 2 "" H 6300 6150 50  0001 C CNN
F 3 "~" H 6300 6150 50  0001 C CNN
	1    6300 6150
	-1   0    0    1   
$EndComp
$Comp
L power:+12V #PWR0115
U 1 1
P 7250 5900
F 0 "#PWR0115" H 7250 5750 50  0001 C CNN
F 1 "+12V" H 7265 6073 50  0000 C CNN
F 2 "" H 7250 5900 50  0001 C CNN
F 3 "" H 7250 5900 50  0001 C CNN
	1    7250 5900
	1    0    0    -1  
$EndComp
Wire Wire Line
	6300 6150 6300 5850
Wire Notes Line
	7950 6450 7950 5600
Wire Notes Line
	7950 5600 6000 5600
Wire Notes Line
	6000 5600 6000 6450
Wire Notes Line
	6000 6450 7950 6450
Text Notes 6750 5700 2    60   ~ 0
Power Flags
Text GLabel 3350 6600 0    50   Input ~ 0
Encoder_Switch
Wire Wire Line
	4850 5700 4600 5700
Wire Wire Line
	4850 5900 4600 5900
NoConn ~ 4850 5800
NoConn ~ 4850 5700
$Comp
L Memory_EEPROM:24LC64 U12
U 1 1
P 2050 2800
F 0 "U12" H 2050 3281 50  0000 C CNN
F 1 "24LC64" H 2050 3190 50  0000 C CNN
F 2 "Package_SO:TSSOP-8_4.4x3mm_P0.65mm" H 2050 2800 50  0001 C CNN
F 3 "http://ww1.microchip.com/downloads/en/DeviceDoc/21189f.pdf" H 2050 2800 50  0001 C CNN
	1    2050 2800
	1    0    0    -1  
$EndComp
Wire Wire Line
	1650 2700 1500 2700
Wire Wire Line
	1500 2700 1500 2800
Wire Wire Line
	1500 3150 2050 3150
Wire Wire Line
	1650 2900 1500 2900
Connection ~ 1500 2900
Wire Wire Line
	1500 2900 1500 3150
Wire Wire Line
	1650 2800 1500 2800
Connection ~ 1500 2800
Wire Wire Line
	1500 2800 1500 2900
$Comp
L Driver_FET:MCP1416 U4
U 1 1
P 6750 1100
F 0 "U4" H 7194 1146 50  0000 L CNN
F 1 "MCP1416" H 6100 1300 50  0000 L CNN
F 2 "Package_TO_SOT_SMD:SOT-23-5" H 6750 700 50  0001 C CIN
F 3 "http://ww1.microchip.com/downloads/en/DeviceDoc/20002092F.pdf" H 6550 1350 50  0001 C CNN
	1    6750 1100
	1    0    0    -1  
$EndComp
Wire Wire Line
	6000 1100 6450 1100
Wire Wire Line
	7150 1100 7600 1100
Text GLabel 6800 600  2    50   Input ~ 0
12V_VCC
Wire Wire Line
	6800 600  6750 600 
Wire Wire Line
	6750 600  6750 750 
Wire Wire Line
	6750 750  7300 750 
Connection ~ 6750 750 
Wire Wire Line
	6750 750  6750 800 
$Comp
L power:GND #PWR0116
U 1 1
P 7750 900
F 0 "#PWR0116" H 7750 650 50  0001 C CNN
F 1 "GND" H 7755 727 50  0000 C CNN
F 2 "" H 7750 900 50  0001 C CNN
F 3 "" H 7750 900 50  0001 C CNN
	1    7750 900 
	1    0    0    -1  
$EndComp
Wire Wire Line
	7750 900  7750 750 
Wire Wire Line
	7750 750  7600 750 
$Comp
L Device:C C16
U 1 1
P 7450 750
F 0 "C16" V 7400 600 50  0000 R CNN
F 1 "10u" V 7550 650 50  0000 R CNN
F 2 "Capacitor_SMD:C_0805_2012Metric" H 7488 600 50  0001 C CNN
F 3 "~" H 7450 750 50  0001 C CNN
	1    7450 750 
	0    1    1    0   
$EndComp
$EndSCHEMATC
